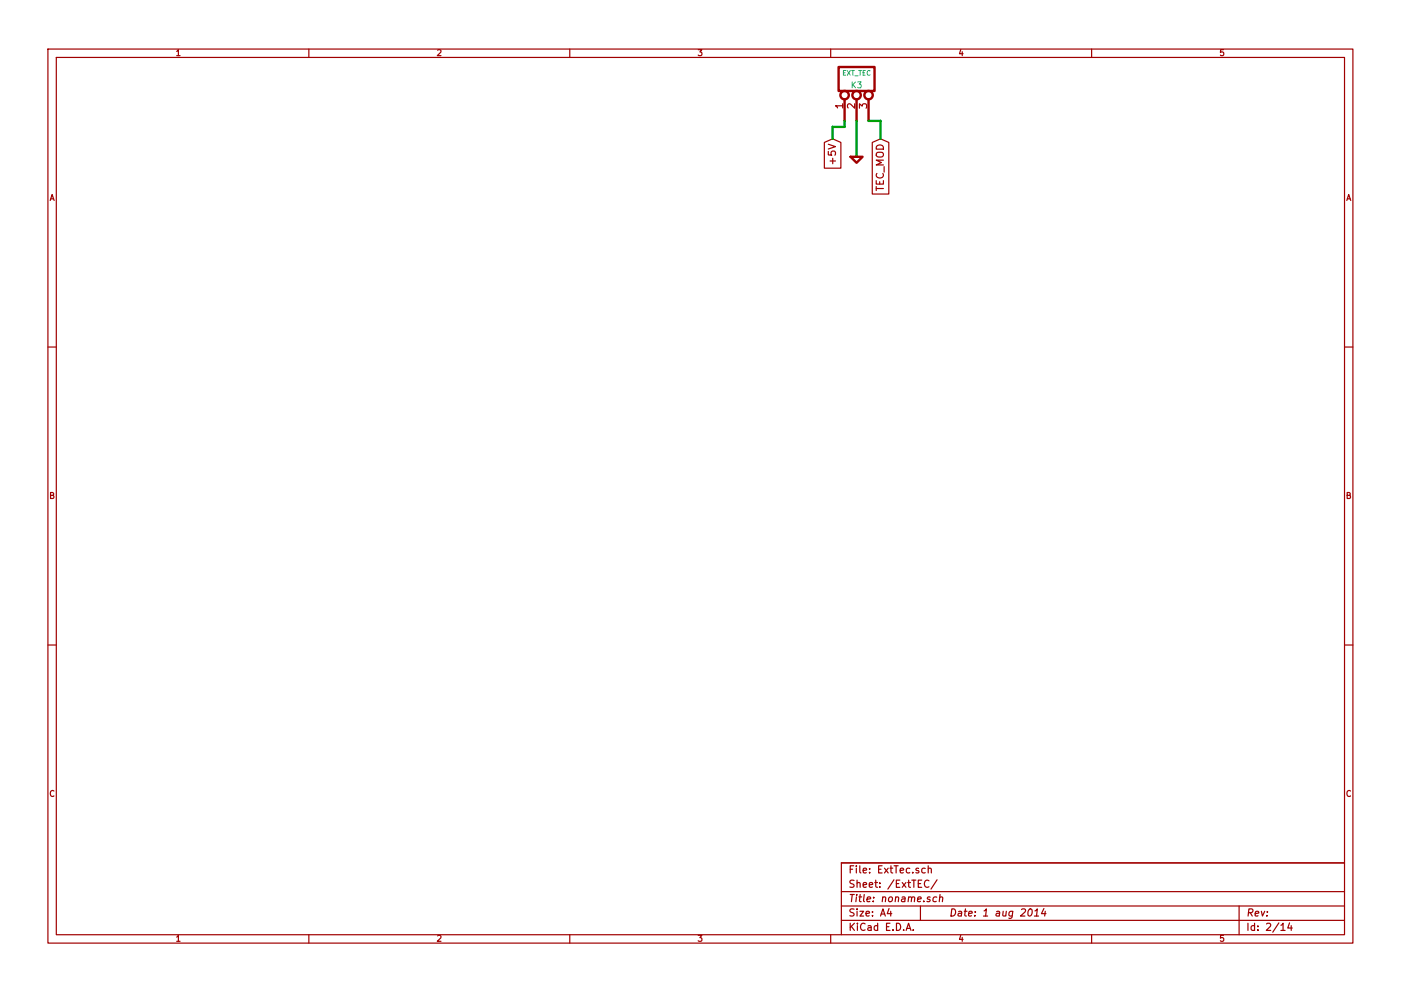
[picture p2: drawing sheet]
EESchema Schematic File Version 2
LIBS:power
LIBS:device
LIBS:transistors
LIBS:conn
LIBS:analog_switches
LIBS:contrib
LIBS:pololu_a4988
LIBS:r-785-1.0
LIBS:arduino_shieldsNCL
LIBS:pololu_socket
LIBS:allegro_6210
LIBS:fds8949
LIBS:zero_ohm
LIBS:pavilion
LIBS:op-amp
LIBS:lm3406
LIBS:MrBeamShield-cache
EELAYER 27 0
EELAYER END
$Descr A4 11693 8268
encoding utf-8
Sheet 2 14
Title "noname.sch"
Date "1 aug 2014"
Rev ""
Comp ""
Comment1 ""
Comment2 ""
Comment3 ""
Comment4 ""
$EndDescr
Text GLabel 6950 1150 3    60   Input ~ 0
+5V
Text GLabel 7350 1150 3    60   Input ~ 0
TEC_MOD
$Comp
L CONN_3 K3
U 1 1
P 7150 650
F 0 "K3" V 7100 650 50  0000 C CNN
F 1 "EXT_TEC" V 7200 650 40  0000 C CNN
F 2 "~" H 7150 650 60  0000 C CNN
F 3 "~" H 7150 650 60  0000 C CNN
	1    7150 650 
	0    -1   -1   0   
$EndComp
Wire Wire Line
	7150 1000 7150 1300
Wire Wire Line
	7050 1000 7050 1050
Wire Wire Line
	7050 1050 6950 1050
Wire Wire Line
	6950 1050 6950 1150
Wire Wire Line
	7250 1000 7350 1000
Wire Wire Line
	7350 1000 7350 1150
$Comp
L GND #PWR1
U 1 1
P 7150 1300
F 0 "#PWR1" H 7150 1300 30  0001 C CNN
F 1 "GND" H 7150 1230 30  0001 C CNN
F 2 "" H 7150 1300 60  0000 C CNN
F 3 "" H 7150 1300 60  0000 C CNN
	1    7150 1300
	1    0    0    -1  
$EndComp
$EndSCHEMATC
